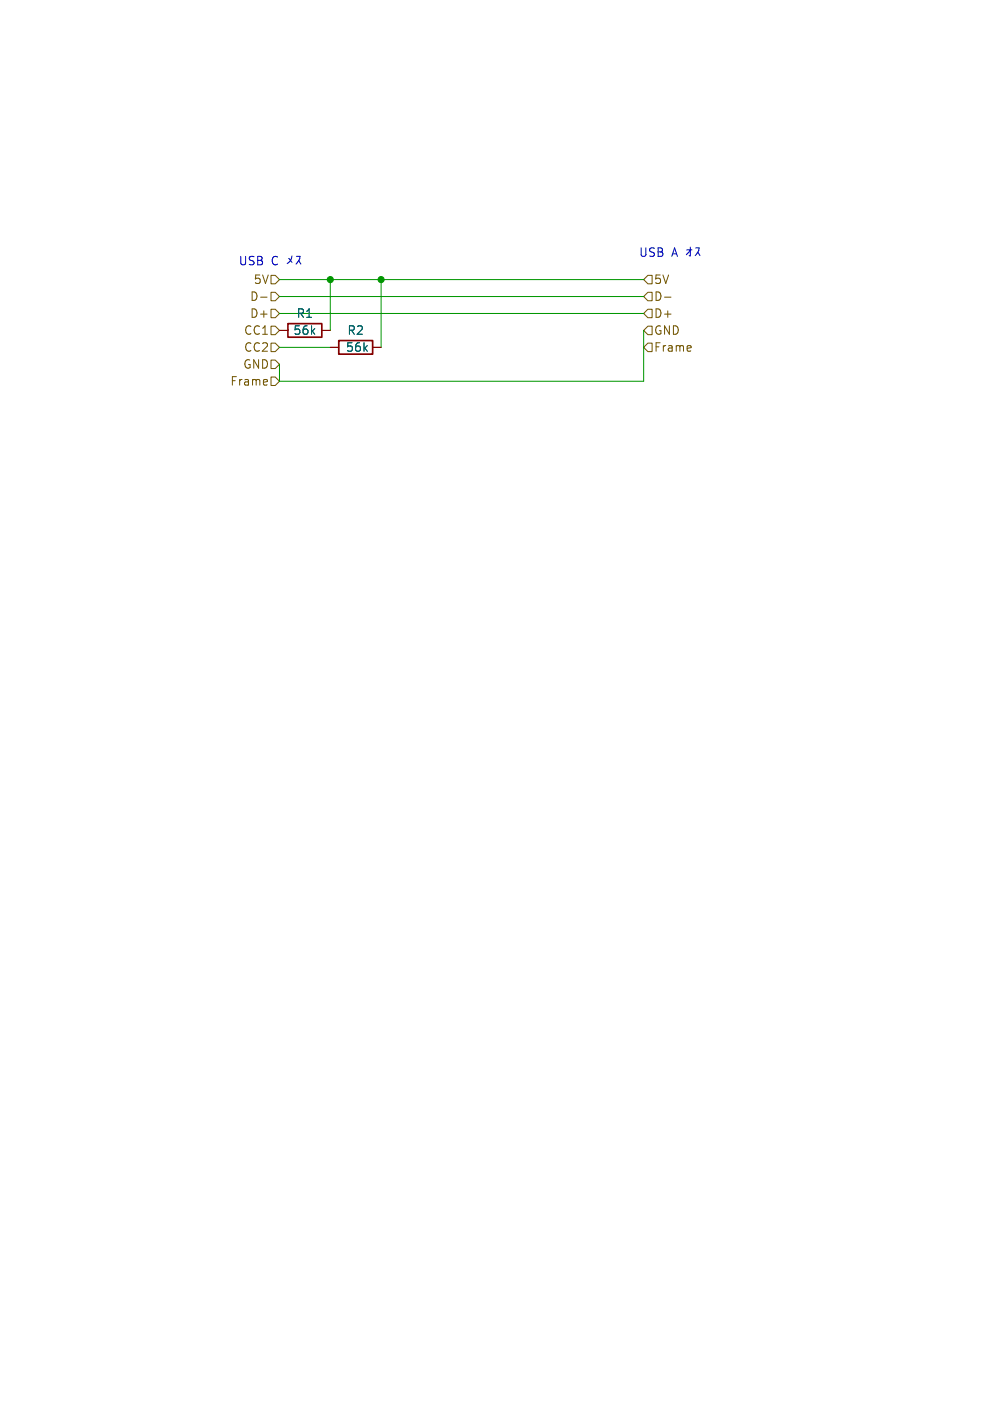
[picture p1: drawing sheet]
<svg xmlns="http://www.w3.org/2000/svg" width="148mm" height="210mm" viewBox="0 0 148 210" stroke-linecap="round" stroke-linejoin="round" font-family="sans-serif">
<path d="M43.2 48.5h5.1v2h-5.1zM50.8 51.1h5.1v2h-5.1z" fill="none" stroke="#840000" stroke-width=".25"/>
<path d="M41.9 49.5h1.3M48.3 49.5h1.2M49.5 52.1h1.3M55.9 52.1h1.2" fill="none" stroke="#840000" stroke-width=".15"/>
<g fill="none" stroke="#725600" stroke-width=".15">
<path d="M39.1 44.5h.9M40 56.9l.1 .3-.6 .1M40.6 41.3h.7l.6 .6-.6 .6h-.7zM40.6 51.4h.7l.6 .7-.6 .6h-.7zM40.6 48.9h.7l.6 .6-.6 .7h-.7zM40.6 56.5h.7l.6 .7-.6 .6h-.7zM40.6 54h.7l.6 .6-.6 .6h-.7zM40.6 46.4h.7l.6 .6-.6 .6h-.7zM40.6 43.8h.7l.6 .7-.6 .6h-.7zM97.2 41.3h.6v1.2h-.6l-.7-.6zM97.2 51.4h.6v1.3h-.6l-.7-.6zM97.2 46.4h.6v1.2h-.6l-.7-.6z"/>
<path d="M97.2 48.9h.6v1.3h-.6l-.7-.7zM97.2 43.8h.6v1.3h-.6l-.7-.6zM99.7 44.5h.9M103.6 51.9v.2l-.6 .1"/>
</g>
<path d="M41.9 47h54.6M41.9 44.5h54.6M41.9 41.9h54.6M41.9 52.1h7.6M49.5 41.9v7.6M57.1 41.9v10.2M96.5 49.5v7.7h-54.6v-2.6" fill="none" stroke="#009600" stroke-width=".15"/>
<g fill="#009600" stroke="#009600" stroke-width=".15">
<circle cx="57.1" cy="41.9" r=".46"/>
<circle cx="49.5" cy="41.9" r=".46"/>
</g>
<g font-size="1.8" fill="#0000c2">
<text x="35.7" y="40">USB</text>
<text x="40.7" y="40">C þÿ0á0¹</text>
<text x="95.7" y="38.7">USB</text>
<text x="100.7" y="38.7">A þÿ0ª0¹</text>
</g>
<g font-size="1.8" fill="#725600">
<text x="37.4" y="47.9">D+</text>
<text x="37.4" y="45.3">D-</text>
<text x="37.9" y="42.8">5V</text>
<text x="98" y="42.8">5V</text>
<text x="98" y="47.9">D+</text>
<text x="98" y="45.3">D-</text>
<text x="36.5" y="52.9">CC2</text>
<text x="36.5" y="50.4">CC1</text>
<text x="98" y="52.9">Frame</text>
<text x="98" y="50.4">GND</text>
<text x="34.4" y="58">Frame</text>
<text x="36.4" y="55.5">GND</text>
</g>
<g font-size="1.8" fill="#006464">
<text x="44.4" y="47.9">R1</text>
<text x="43.9" y="50.4">56k</text>
<text x="51.8" y="52.9">56k</text>
<text x="52" y="50.4">R2</text>
</g>
</svg>
